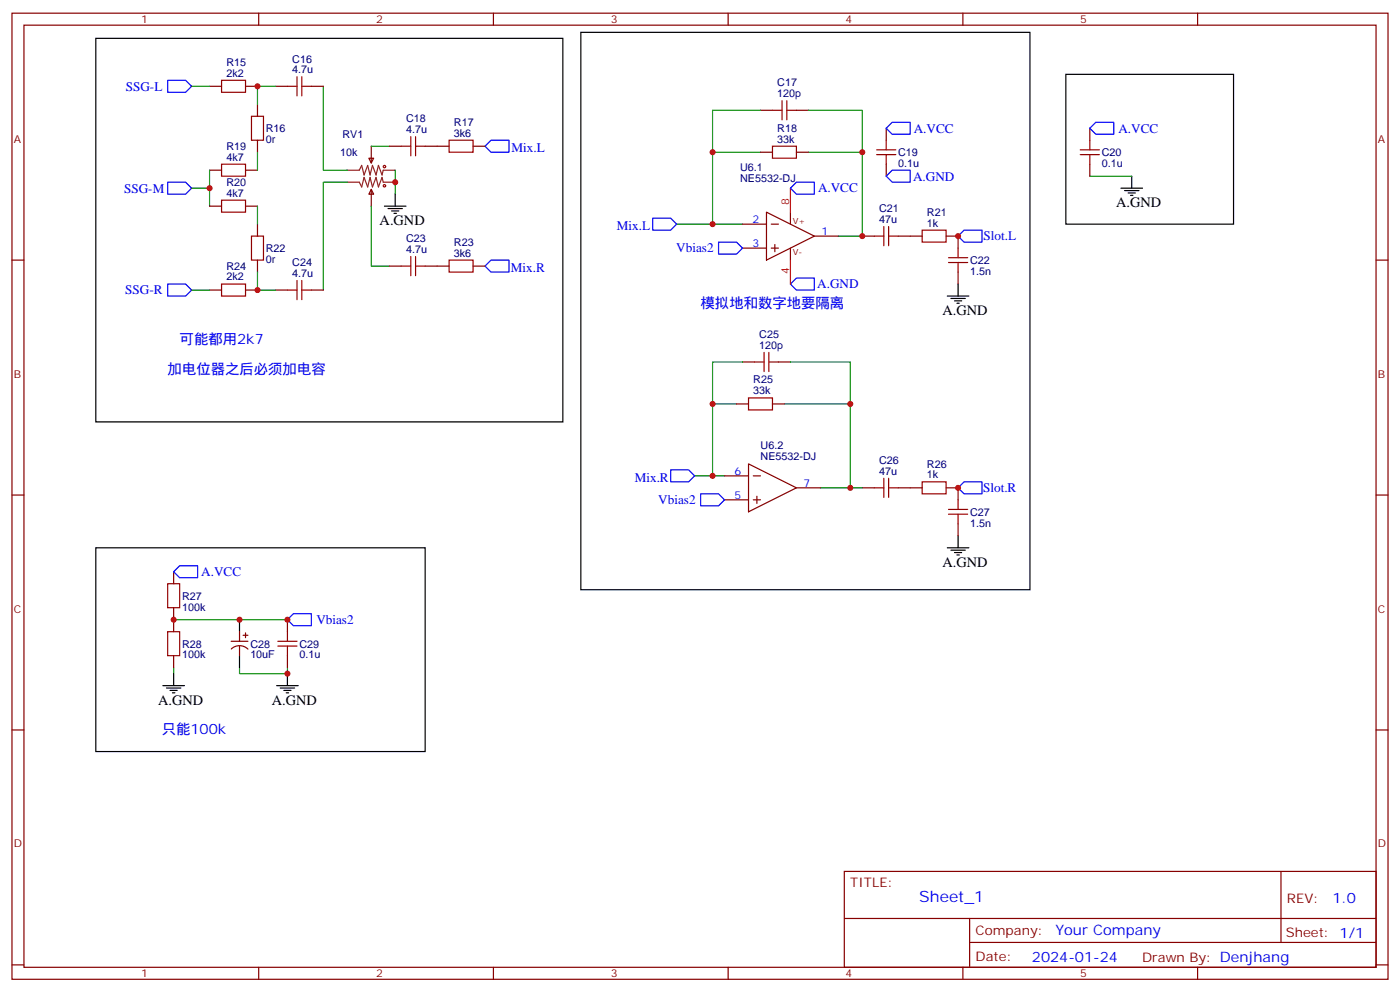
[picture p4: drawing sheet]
<svg xmlns="http://www.w3.org/2000/svg" width="412mm" height="292mm" viewBox="0 0 412 292" stroke-linecap="round" stroke-linejoin="round" font-family="sans-serif">
<g fill="none" stroke="#870000" stroke-width=".35">
<path d="M3.5 3.9h405.4v284.3h-405.4zM7.1 7.4h398.2v277.3h-398.2zM76.2 3.9v3.5M145.3 3.9v3.5M214.5 3.9v3.5M283.6 3.9v3.5M352.8 3.9v3.5M61.7 25.4h3.6M72.3 25.4h3.5M75.8 30.7v3.5M81.1 25.4h3.6M91.7 25.4h3.5"/>
<path d="M224 32.5h3.5M234.6 32.5h3.5M261.1 37.7v3.6M321 37.7v3.6M61.7 50.1h3.6M72.3 50.1h3.5M75.8 41.3v3.5M108.7 46.6h1.4l-.7 1.4zM109.4 55.7l.7 1.4h-1.4zM109.4 43v5M109.4 55.7v5M114.7 43h3.5"/>
<path d="M125.2 43h7.1M139.3 43h3.6M224 44.8h3.5M234.6 44.8h3.5M261.1 48.3v3.6M321 48.3v3.6M3.5 76.6h3.6M61.7 60.7h3.6M72.3 60.7h3.5M75.8 66v3.5M75.8 76.6v3.5M114.7 78.3h3.5"/>
<path d="M125.2 78.3h7.1M139.3 78.3h3.6M218.7 66h7.1M218.7 73h7.1M225.8 62.4l14.1 7.1-14.1 7.1zM227.2 66h2.1M227.2 73h2.1M228.2 72v2.1M232.8 62.4v3.6M232.8 73v3.6M239.9 69.5h7M254 69.5h3.5"/>
<path d="M264.6 69.5h7M278.7 69.5h3.5v3.5M405.3 76.6h3.6M61.7 85.4h3.6M72.3 85.4h3.5M81.1 85.4h3.6M91.7 85.4h3.5M282.2 80.1v3.5M217 118.9h3.5M218.7 106.5h3.5M227.5 118.9h3.6M229.3 106.5h3.5"/>
<path d="M220.5 136.5l14.1 7.1-14.1 7zM3.5 145.7h3.6M213.4 140.1h7.1M213.4 147.1h7.1M221.9 140.1h2.1M221.9 147.1h2.1M223 146v2.2M234.6 143.6h7.1M254 143.6h3.5M264.6 143.6h7M278.7 143.6h3.5v3.5M282.2 154.2v3.5"/>
<path d="M405.3 145.7h3.6M51.2 168.3v3.5M51.2 178.9v7M51.2 193v3.5M68.1 188.7h4.9M68.1 191a3.5 3.5 0 0 1 4.9 0M70.6 185.9v2.8M70.6 190.1v2.9M71.6 187h1.4M72.3 186.3v1.4M84.7 182.4v3.5M84.7 193v3.5"/>
<path d="M3.5 214.8h3.6M405.3 214.8h3.6M248.7 256.5h156.6v28.2h-156.6zM377.3 256.5v20.9M248.7 270.3h156.5M285.6 277.4h119.6M285.6 270.3v14.1M3.5 284h3.6M76.2 284.7v3.5M145.3 284.7v3.5M214.5 284.7v3.5M283.6 284.7v3.5"/>
<path d="M352.8 284.7v3.5M405.3 284h3.6"/>
</g>
<g fill="none" stroke="#a10000" stroke-width=".35">
<path d="M65.3 23.6h7v3.6h-7zM74.1 34.2h3.5v7.1h-3.5zM84.7 25.4h2.8M87.5 22.6v5.6M88.9 25.4h2.8M88.9 22.6v5.6M227.5 32.5h2.9M230.4 29.6v5.7M231.8 32.5h2.8M231.8 29.6v5.7M65.3 48.3h7v3.6h-7zM65.3 58.9h7v3.5h-7z"/>
<path d="M118.2 43h2.8M121 40.2v5.7M122.4 43h2.8M122.4 40.2v5.7M132.3 41.3h7v3.5h-7zM227.5 43h7.1v3.6h-7.1zM258.2 45.5h5.7M258.2 44.1h5.7M261.1 41.3v2.8M261.1 45.5v2.8M318.2 45.5h5.6M318.2 44.1h5.6"/>
<path d="M321 41.3v2.8M321 45.5v2.8M74.1 69.5h3.5v7.1h-3.5zM118.2 78.3h2.8M121 75.5v5.6M122.4 75.5v5.6M122.4 78.3h2.8M132.3 76.6h7v3.5h-7zM257.5 69.5h2.8M260.3 66.7v5.6M261.8 66.7v5.6M261.8 69.5h2.8"/>
<path d="M271.6 67.7h7.1v3.6h-7.1zM279.4 77.3h5.6M279.4 75.8h5.6M282.2 73v2.8M282.2 77.3v2.8M65.3 83.6h7v3.5h-7zM84.7 85.4h2.8M87.5 82.5v5.7M88.9 82.5v5.7M88.9 85.4h2.8M220.5 117.1h7v3.5h-7zM222.2 106.5h2.9"/>
<path d="M225.1 103.7v5.7M226.5 106.5h2.8M226.5 103.7v5.7M257.5 143.6h2.8M260.3 140.8v5.6M261.8 143.6h2.8M261.8 140.8v5.6M271.6 141.8h7.1v3.5h-7.1zM279.4 151.3h5.6M279.4 149.9h5.6M282.2 147.1v2.8M282.2 151.3v2.9"/>
<path d="M49.4 171.8h3.5v7.1h-3.5zM49.4 185.9h3.5v7.1h-3.5zM81.8 190.1h5.7M81.8 188.7h5.7M84.7 185.9v2.8M84.7 190.1v2.9"/>
<circle cx="113.2" cy="49" r=".35"/>
<circle cx="113.2" cy="54.7" r=".35"/>
</g>
<path d="M102.3 50.1h3.5l.7-1.4 .7 2.8 1.1-2.8 .7 2.8 .7-2.8 1.1 2.8 .7-2.8 1 2.8 .4-1.4h3.5M102.3 53.6h3.5l.7 1.4 .7-2.8 1.1 2.8 .7-2.8 .7 2.8 1.1-2.8 .7 2.8 1-2.8 .4 1.4h3.5" fill="none" stroke="#8c2424" stroke-width=".35"/>
<g fill="none" stroke="#008700" stroke-width=".35">
<path d="M56.4 25.4h5.3M81.1 25.4h-5.3v5.3M95.2 25.4v24.7h7.1M224 32.5h-14.1v12.3M238.1 32.5h15.9v12.3M56.4 55.4h5.3M61.7 50.1v10.6M75.8 44.8v5.3M102.3 53.6h-7.1v31.8M109.4 43h5.3M116.4 50.1v7M224 44.8h-14.1v21.2"/>
<path d="M238.1 44.8h15.9v24.7h-7.1M321 51.9h12.4M75.8 60.7v5.3M109.4 60.7v17.6h5.3M199.3 66h19.4M56.4 85.4h5.3M75.8 80.1v5.3h5.3M217 118.9h-7.1v21.2M218.7 106.5h-8.8v12.4M231.1 118.9h19.4v24.7h-8.8M232.8 106.5h17.7v12.4M204.6 140.1h8.8"/>
<path d="M250.5 143.6h3.5M51.2 182.4h33.5M51.2 196.5v1.8M70.6 196.5v1.8h14.1v-1.8"/>
</g>
<g fill="none" stroke="#000" stroke-width=".35">
<path d="M28.2 11.3h137.6v112.9h-137.6zM171.1 9.5h132.3v164.1h-132.3zM314 21.9h49.4v44.1h-49.4zM116.4 57.1v3.6M330.2 55.4h6.3M331.3 56.1h4.2M332.3 56.8h2.1M333 57.5h.7M333.4 51.9v3.5M113.2 60.7h6.4M114.3 61.4h4.2M115.4 62.1h2.1"/>
<path d="M116.1 62.8h.7M279 87.1h6.4M280.1 87.8h4.2M281.2 88.5h2.1M281.9 89.3h.7M282.2 83.6v3.5M282.2 157.7v3.5M28.2 161.2h97v60h-97zM279 161.2h6.4M280.1 161.9h4.2M281.2 162.6h2.1M281.9 163.3h.7"/>
<path d="M51.2 198.3v3.5M70.6 182.4v3.5M70.6 193v3.5M84.7 198.3v3.5M48 201.8h6.3M49 202.5h4.3M50.1 203.2h2.1M50.8 203.9h.7M81.5 201.8h6.3M82.5 202.5h4.3M83.6 203.2h2.1M84.3 203.9h.7"/>
</g>
<g fill="none" stroke="#00f" stroke-width=".35">
<path d="M49.4 23.6h5.3l1.7 1.8-1.7 1.8h-5.3zM262.8 36h5.3v3.5h-5.3l-1.7-1.8zM322.8 36h5.3v3.5h-5.3l-1.8-1.8zM49.4 53.6h5.3l1.7 1.8-1.7 1.7h-5.3zM144.6 41.3h5.3v3.5h-5.3l-1.7-1.8zM234.6 53.6h5.3v3.5h-5.3l-1.8-1.7zM262.8 50.1h5.3v3.5h-5.3l-1.7-1.7zM144.6 76.6h5.3v3.5h-5.3l-1.7-1.8zM192.3 64.2h5.3l1.7 1.8-1.7 1.7h-5.3zM211.7 71.3h5.3l1.7 1.7-1.7 1.8h-5.3zM284 67.7h5.3v3.6h-5.3l-1.8-1.8zM49.4 83.6h5.3l1.7 1.8-1.7 1.7h-5.3z"/>
<path d="M232.8 83.6l1.8-1.8h5.3v3.6h-5.3zM197.6 138.3h5.2l1.8 1.8-1.8 1.7h-5.2zM206.4 145.3h5.3l1.7 1.8-1.7 1.8h-5.3zM282.2 143.6l1.8-1.8h5.3v3.5h-5.3zM52.9 166.5h5.3v3.5h-5.3l-1.7-1.7zM86.4 180.6h5.3v3.5h-5.3l-1.7-1.7z"/>
</g>
<path d="M232.8 55.4v7M232.8 76.6v7" fill="none" stroke="#f00" stroke-width=".35"/>
<g fill="#c00">
<circle cx="116.4" cy="53.6" r=".88"/>
<circle cx="61.7" cy="55.4" r=".88"/>
<circle cx="75.8" cy="85.4" r=".88"/>
<circle cx="75.8" cy="25.4" r=".88"/>
<circle cx="254" cy="69.5" r=".88"/>
<circle cx="250.5" cy="143.6" r=".88"/>
<circle cx="254" cy="44.8" r=".88"/>
<circle cx="250.5" cy="118.9" r=".88"/>
<circle cx="209.9" cy="66" r=".88"/>
<circle cx="209.9" cy="44.8" r=".88"/>
<circle cx="209.9" cy="140.1" r=".88"/>
<circle cx="209.9" cy="118.9" r=".88"/>
<circle cx="282.2" cy="69.5" r=".88"/>
<circle cx="282.2" cy="143.6" r=".88"/>
<circle cx="84.7" cy="182.4" r=".88"/>
<circle cx="51.2" cy="182.4" r=".88"/>
<circle cx="84.7" cy="198.3" r=".88"/>
<circle cx="70.6" cy="182.4" r=".88"/>
</g>
<text font-size="4.6" fill="#00f" x="270.8" y="265.5">Sheet_1</text>
<g font-size="4.2">
<text x="328.8" y="61">A.GND</text>
<text x="111.8" y="66.3">A.GND</text>
<text x="277.6" y="92.8">A.GND</text>
<text x="277.6" y="166.9">A.GND</text>
<text x="46.6" y="207.4">A.GND</text>
<text x="80.1" y="207.4">A.GND</text>
</g>
<g font-size="4.2" fill="#00f">
<text x="206.4" y="90.7">模拟地和数字地要隔离</text>
<text x="52.9" y="101.2">可能都用2k7</text>
<text x="49.4" y="110.1">加电位器之后必须加电容</text>
<text x="47.6" y="215.9">只能100k</text>
<text x="392.5" y="265.7">1.0</text>
<text x="310.9" y="275.3">Your Company</text>
<text x="304" y="283.1">2024-01-24</text>
</g>
<g font-size="3.9" fill="#00f">
<text x="37.1" y="26.7">SSG-L</text>
<text x="269.2" y="39">A.VCC</text>
<text x="329.4" y="39">A.VCC</text>
<text x="150.7" y="44.8">Mix.L</text>
<text x="269" y="53.1">A.GND</text>
<text x="36.6" y="56.7">SSG-M</text>
<text x="241" y="56.6">A.VCC</text>
<text x="181.7" y="67.7">Mix.L</text>
<text x="289.7" y="70.7">Slot.L</text>
<text x="199.2" y="74.3">Vbias2</text>
<text x="150.5" y="80.1">Mix.R</text>
<text x="36.9" y="86.6">SSG-R</text>
<text x="240.7" y="84.9">A.GND</text>
<text x="187" y="141.8">Mix.R</text>
<text x="193.9" y="148.4">Vbias2</text>
<text x="289.6" y="144.9">Slot.R</text>
<text x="59.3" y="169.5">A.VCC</text>
<text x="93.2" y="183.7">Vbias2</text>
</g>
<g font-size="3.9" fill="#800">
<text x="250.5" y="261.1">TITLE:</text>
<text x="379.1" y="265.7">REV:</text>
<text x="287.4" y="275.3">Company:</text>
<text x="378.7" y="275.9">Sheet: 1/1</text>
<text x="287.4" y="282.9">Date:</text>
<text x="336.4" y="283">Drawn By: Denjhang</text>
</g>
<g font-size="3.2" fill="#800">
<text x="41.6" y="6.9">1</text>
<text x="110.8" y="6.9">2</text>
<text x="179.9" y="6.9">3</text>
<text x="249.1" y="6.9">4</text>
<text x="318.2" y="6.9">5</text>
<text x="4.1" y="42">A</text>
<text x="405.9" y="42">A</text>
<text x="4.1" y="111.1">B</text>
<text x="405.9" y="111.1">B</text>
<text x="4.1" y="180.3">C</text>
<text x="405.9" y="180.3">C</text>
<text x="4.1" y="249.4">D</text>
<text x="405.9" y="249.4">D</text>
<text x="41.6" y="287.7">1</text>
<text x="110.8" y="287.7">2</text>
<text x="179.9" y="287.7">3</text>
<text x="249.1" y="287.7">4</text>
<text x="318.2" y="287.7">5</text>
</g>
<g font-size="3.2" fill="#000080">
<text x="66.7" y="22.6">2k2</text>
<text x="66.7" y="19.4">R15</text>
<text x="86.1" y="21.5">4.7u</text>
<text x="86.1" y="18.4">C16</text>
<text x="229" y="28.6">120p</text>
<text x="229" y="25.4">C17</text>
<text x="78.3" y="38.9">R16</text>
<text x="100.9" y="40.6">RV1</text>
<text x="119.6" y="39.2">4.7u</text>
<text x="119.6" y="36">C18</text>
<text x="133.7" y="40.2">3k6</text>
<text x="133.7" y="37">R17</text>
<text x="229" y="42">33k</text>
<text x="229" y="38.8">R18</text>
<text x="66.7" y="47.3">4k7</text>
<text x="66.7" y="44.1">R19</text>
<text x="78.3" y="42.1">0r</text>
<text x="100.2" y="45.9">10k</text>
<text x="264.6" y="45.9">C19</text>
<text x="324.6" y="45.9">C20</text>
<text x="218" y="53.6">NE5532-DJ</text>
<text x="218" y="50.4">U6.1</text>
<text x="264.6" y="49.1">0.1u</text>
<text x="324.6" y="49.1">0.1u</text>
<text x="66.7" y="57.9">4k7</text>
<text x="66.7" y="54.7">R20</text>
<text x="258.9" y="65.6">47u</text>
<text x="258.9" y="62.4">C21</text>
<text x="273.1" y="63.6">R21</text>
<text x="119.6" y="71.3">C23</text>
<text x="273.1" y="66.7">1k</text>
<text x="78.3" y="77.4">0r</text>
<text x="78.3" y="74.2">R22</text>
<text x="119.6" y="74.4">4.7u</text>
<text x="133.7" y="75.5">3k6</text>
<text x="133.7" y="72.3">R23</text>
<text x="285.8" y="77.7">C22</text>
<text x="66.7" y="82.5">2k2</text>
<text x="66.7" y="79.4">R24</text>
<text x="86.1" y="81.5">4.7u</text>
<text x="86.1" y="78.4">C24</text>
<text x="285.8" y="80.9">1.5n</text>
<text x="223.7" y="99.5">C25</text>
<text x="223.7" y="102.7">120p</text>
<text x="221.9" y="112.8">R25</text>
<text x="221.9" y="116.1">33k</text>
<text x="224.1" y="135.4">NE5532-DJ</text>
<text x="224.1" y="132.2">U6.2</text>
<text x="258.9" y="136.5">C26</text>
<text x="273.1" y="137.7">R26</text>
<text x="258.9" y="139.7">47u</text>
<text x="273.1" y="140.8">1k</text>
<text x="285.8" y="155">1.5n</text>
<text x="285.8" y="151.8">C27</text>
<text x="53.6" y="179.7">100k</text>
<text x="53.6" y="176.5">R27</text>
<text x="53.6" y="190.6">R28</text>
<text x="73.7" y="190.6">C28</text>
<text x="88.2" y="190.6">C29</text>
<text x="53.6" y="193.8">100k</text>
<text x="73.7" y="193.7">10uF</text>
<text x="88.2" y="193.8">0.1u</text>
</g>
<g font-size="3.2" fill="#00f">
<text x="221.6" y="65.6">2</text>
<text x="242" y="69.1">1</text>
<text x="221.6" y="72.7">3</text>
<text x="216.4" y="139.7">6</text>
<text x="236.7" y="143.2">7</text>
<text x="216.4" y="146.8">5</text>
</g>
<g font-size="3.2" fill="#f00">
<text x="232.5" y="60.3" transform="rotate(-90 232.5 60.3)">8</text>
<text x="232.5" y="80.7" transform="rotate(-90 232.5 80.7)">4</text>
</g>
<g font-size="2.5" fill="#800">
<text x="233.5" y="66">V+</text>
<text x="233.5" y="75.1">V-</text>
</g>
</svg>
